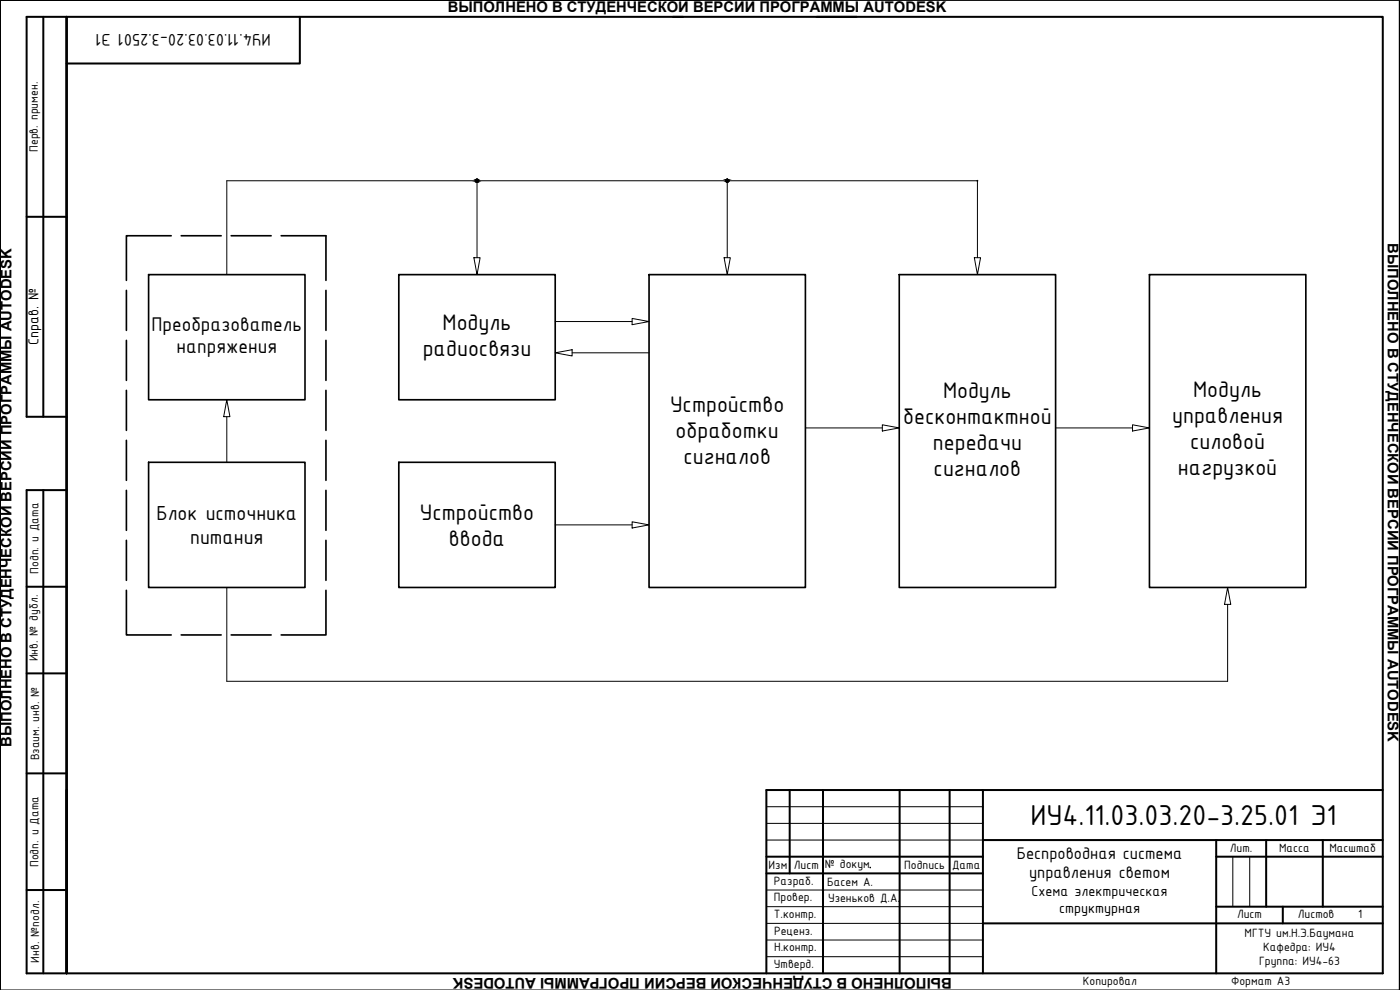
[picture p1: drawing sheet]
<svg xmlns="http://www.w3.org/2000/svg" width="420mm" height="297mm" viewBox="0 0 420 297" stroke-linecap="round" stroke-linejoin="round" font-family="sans-serif">
<g fill="none" stroke="#000" stroke-width=".3">
<path d="M0 .1v296.9v-296.9h210zM420 .1h-420v296.9M420 .1v296.9v-296.9M420 .1v296.9h-420M230 247h65M230 242h65M230 252h65M370 257.3v14.7M375.1 257.3v14.7M230 277h65M230 272h65M230 267h65"/>
<path d="M230 287h65M230 282h65"/>
</g>
<g fill="none" stroke="#000" stroke-width=".6">
<path d="M13 5.1v119.9M20 5.1v286.9v-55M20 5.1v286.9zM90 5.1v14h-70M201.9 5.1h213.1v286.9h-407v-144.9h12M205 5.1h-197v119.9h12M245.1 5.1h12M8 65.1h12M13 147.1v144.9M8 176.1h12M8 202h12M8 232h12"/>
<path d="M237 237v25.1M247 237v55M270 237v55M285 237v55M295 237v55M415 237h-185v55M230 257h65M295 252h120M365 252v40M365 257h50M380 252v20M397 252v20"/>
<path d="M8 267h12M230 262.1h65M295 277h120M365 272h50M385 272v5"/>
</g>
<g fill="none" stroke="#000" stroke-width=".3">
<path d="M143.2 54.2v23.1M218.2 54.2v23.1M142.2 77.3h1.9l-.9 5.1zM217.3 77.3h1.9l-1 5.1zM292.4 77.3h1.9l-1 5.1zM293.3 77.3v-23.1h-225.2v28.2M166.6 96.5h23.1M189.7 95.5l5.1 1-5.1 .9zM68.1 119.9l.9 5.1h-1.9zM166.6 105.9l5.1-1v1.9zM171.7 105.9h23.1M68.1 125v13.7"/>
<path d="M241.7 128.4h23.1M264.8 127.5l5.1 .9-5.1 .9zM316.8 128.4h23.1M339.9 127.5l5.1 .9-5.1 .9zM166.6 157.5h23.1M189.7 156.6l5.1 .9-5.1 .9zM68.1 176.3v28.1h300.3v-23.1M368.4 176.3l1 5h-1.9z"/>
<circle cx="218.3" cy="54.2" r=".44"/>
</g>
<g fill="none" stroke="#000" stroke-width=".5">
<path d="M51.4 70.7h-13.5v13.4M54.4 70.7h12M69.4 70.7h12M84.4 70.7h13.4v13.4M37.9 87.1v12M44.6 82.4h46.9v37.5h-46.9zM97.8 87.1v12M119.7 82.4h46.9v37.5h-46.9zM194.8 82.4h46.9v93.9h-46.9zM269.9 82.4h46.9v93.9h-46.9zM345 82.4h46.9v93.9h-46.9zM37.9 102.1v12"/>
<path d="M37.9 117.1v12M97.8 102.1v12M97.8 117.1v12M37.9 132.1v12M44.6 138.7h46.9v37.6h-46.9zM97.8 132.1v12M119.7 138.7h46.9v37.6h-46.9zM37.9 147.1v12M97.8 147.1v12M37.9 177.1v13.4h13.5M37.9 162.1v12M97.8 177.1v13.4h-13.4"/>
<path d="M97.8 162.1v12M54.4 190.5h12M69.4 190.5h12"/>
<circle cx="143.2" cy="54.2" r=".44"/>
</g>
<g fill="#000" stroke="#000" stroke-width=".3">
<path d="M218.2 53.8h.2zM218.1 53.8h.3z"/>
<path d="M218.1 53.8h.3zM218 53.8h.4z"/>
<path d="M218.1 54.6h.3zM218.1 54.6h.2z"/>
<path d="M218 53.8l.5 .1zM218 53.9h.5z"/>
<path d="M218 54.6h.4zM218 54.6h.4z"/>
<path d="M218 53.9h.6zM218 53.9h.6z"/>
<path d="M218 54.6h.5zM218 54.6h.4z"/>
<path d="M217.9 53.9l.7 .1zM217.9 53.9l.7 .1z"/>
<path d="M217.9 54.5h.7zM217.9 54.5l.6 .1z"/>
<path d="M217.9 54l.8 .1zM217.9 54l.8 .1z"/>
<path d="M217.9 54.4h.7zM217.9 54.4l.7 .1z"/>
<path d="M217.8 54.1h.9zM217.8 54.1h.9z"/>
<path d="M217.8 54.4h.9zM217.8 54.4h.8z"/>
<path d="M217.8 54.1l.9 .1zM217.8 54.1l.9 .1z"/>
<path d="M217.8 54.2l.9 .1zM217.8 54.2l.9 .1z"/>
<path d="M217.8 54.3h.9zM217.8 54.3l.9 .1z"/>
<circle cx="143.2" cy="54.2" r=".12"/>
<circle cx="218.2" cy="54.2" r=".12"/>
<circle cx="293.3" cy="54.2" r=".12"/>
</g>
<g fill="#000" stroke="#000" stroke-width=".3">
<path d="M143.1 53.8h.2zM143 53.8h.3z"/>
<path d="M143 53.8h.4zM143 53.8h.4z"/>
<path d="M143 54.6h.3zM143 54.6l.2 .1z"/>
<path d="M143 53.8l.4 .1zM142.9 53.9h.5z"/>
<path d="M143 54.6h.4zM143 54.6h.3z"/>
<path d="M142.9 53.9h.6zM142.8 53.9h.7z"/>
<path d="M142.9 54.6h.5zM142.9 54.6h.5z"/>
<path d="M142.8 53.9l.7 .1zM142.8 53.9l.7 .1z"/>
<path d="M142.8 54.5h.7zM142.8 54.5l.6 .1z"/>
<path d="M142.8 54l.8 .1zM142.8 54l.8 .1z"/>
<path d="M142.8 54.5h.7zM142.8 54.5h.7z"/>
<path d="M142.7 54.1h.9zM142.7 54.1h.9z"/>
<path d="M142.7 54.4h.9zM142.7 54.4l.8 .1z"/>
<path d="M142.7 54.1l.9 .1zM142.7 54.1l.9 .1z"/>
<path d="M142.7 54.3h.9zM142.7 54.3l.9 .1z"/>
<path d="M142.7 54.2h.9zM142.7 54.2l.9 .1z"/>
</g>
<text font-size="9.3" x="309.3" y="247.5">ИУ4.11.03.03.20-3.25.01 Э1</text>
<g font-size="7.3">
<text x="132.8" y="98.9">Модуль</text>
<text x="126.9" y="106.7">радиосвязи</text>
<text x="283" y="119.4">Модуль</text>
<text x="358.1" y="119.1">Модуль</text>
<text x="201.1" y="123.5">Устройство</text>
<text x="202.8" y="131.3">обработки</text>
<text x="271" y="127.2">бесконтактной</text>
<text x="351.8" y="126.9">управления</text>
<text x="280" y="135">передачи</text>
<text x="357.2" y="134.7">силовой</text>
<text x="205.1" y="139.1">сигналов</text>
<text x="280.2" y="142.8">сигналов</text>
<text x="353.5" y="142.5">нагрузкой</text>
<text x="126" y="155.9">Устройство</text>
<text x="134.7" y="163.7">ввода</text>
</g>
<g font-size="6.6">
<text x="46.9" y="156.1">Блок источника</text>
<text x="57.1" y="163.1">питания</text>
</g>
<g font-size="6.4">
<text x="45.5" y="99.2">Преобразователь</text>
<text x="53" y="106.1">напряжения</text>
</g>
<g font-size="5.4">
<text x="81.2" y="10.3" transform="rotate(-180 81.2 10.3)">ИУ4.11.03.03.20-3.2501 Э1</text>
<text x="305.1" y="257.7">Беспроводная система</text>
<text x="308.8" y="263.5">управления светом</text>
</g>
<g font-size="4.7">
<text x="11.5" y="103.6" transform="rotate(-90 11.5 103.6)">Справ. №</text>
<text x="309.6" y="268.8">Схема электрическая</text>
<text x="317.8" y="274">структурная</text>
</g>
<g font-size="4.4">
<text x="134.4" y="3.5">ВЫПОЛНЕНО В СТУДЕНЧЕСКОЙ ВЕРСИИ ПРОГРАММЫ AUTODESK</text>
<text x="416.5" y="72.9" transform="rotate(90 416.5 72.9)">ВЫПОЛНЕНО В СТУДЕНЧЕСКОЙ ВЕРСИИ ПРОГРАММЫ AUTODESK</text>
<text x="3.5" y="224.2" transform="rotate(-90 3.5 224.2)">ВЫПОЛНЕНО В СТУДЕНЧЕСКОЙ ВЕРСИИ ПРОГРАММЫ AUTODESK</text>
<text x="285.6" y="293.6" transform="rotate(-180 285.6 293.6)">ВЫПОЛНЕНО В СТУДЕНЧЕСКОЙ ВЕРСИИ ПРОГРАММЫ AUTODESK</text>
</g>
<g font-size="3.9">
<text x="11.4" y="45.6" transform="rotate(-90 11.4 45.6)">Перв. примен.</text>
<text x="11.6" y="172.1" transform="rotate(-90 11.6 172.1)">Подп. и Дата</text>
<text x="11.3" y="198.4" transform="rotate(-90 11.3 198.4)">Инв. № дубл.</text>
<text x="11.7" y="228.1" transform="rotate(-90 11.7 228.1)">Взаим. инв. №</text>
<text x="369.1" y="255.6">Лит.</text>
<text x="383.9" y="255.6">Масса</text>
<text x="399" y="255.6">Масштаб</text>
<text x="11.6" y="260.2" transform="rotate(-90 11.6 260.2)">Подп. и Дата</text>
<text x="230.7" y="260.8">Изм</text>
<text x="238.2" y="260.8">Лист</text>
<text x="247.5" y="260.4">№ докум</text>
<text x="271.4" y="260.8">Подпись</text>
<text x="285.7" y="260.6">Дата</text>
<text x="232.3" y="265.4">Разраб.</text>
<text x="248.3" y="265.8">Басем А.</text>
<text x="232.3" y="270.4">Провер.</text>
<text x="232.3" y="275.4">Т.контр.</text>
<text x="248.5" y="270.6">Узеньков Д.А.</text>
<text x="371.2" y="275.6">Лист</text>
<text x="389.5" y="275.6">Листов</text>
<text x="407.6" y="275.6">1</text>
<text x="232.3" y="280.6">Реценз.</text>
<text x="373.5" y="281.2">МГТУ им.Н.Э.Баумана</text>
<text x="232.3" y="285.2">Н.контр.</text>
<text x="379.1" y="285.4">Кафедра: ИУ4</text>
<text x="11.7" y="288.8" transform="rotate(-90 11.7 288.8)">Инв. №подл.</text>
<text x="232.3" y="290.4">Утверд.</text>
<text x="377.9" y="289.6">Группа: ИУ4-63</text>
<text x="325" y="295.4">Копировал</text>
<text x="369.5" y="295.5">Формат А3</text>
</g>
<text font-size="3.1" x="259.6" y="261.8">.</text>
</svg>
